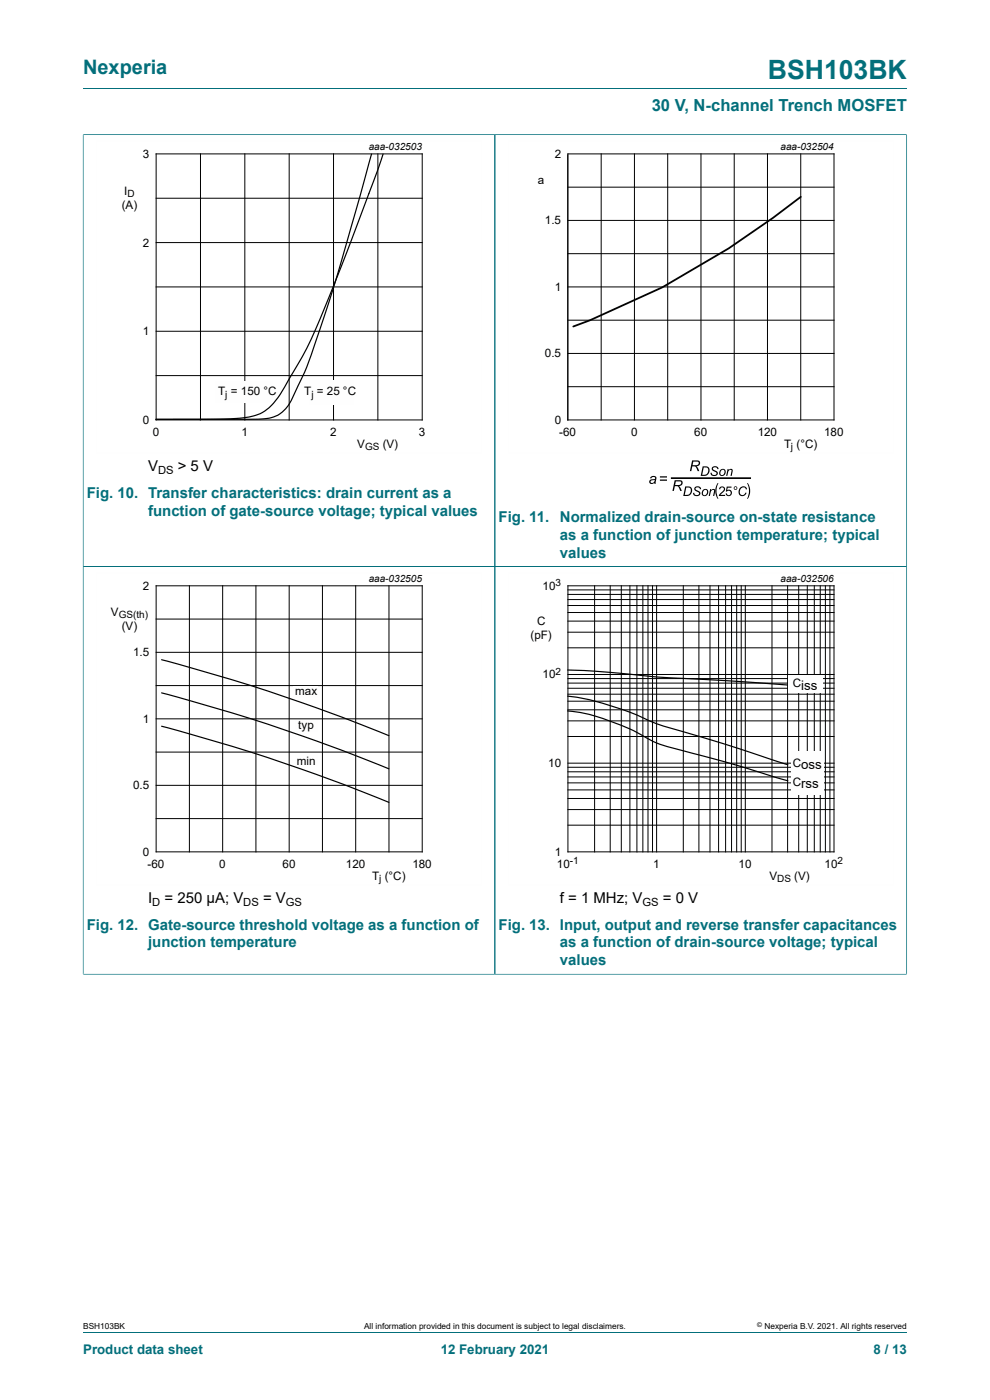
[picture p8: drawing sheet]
<svg xmlns="http://www.w3.org/2000/svg" width="210mm" height="297mm" viewBox="0 0 210 297" stroke-linecap="round" stroke-linejoin="round" font-family="sans-serif">
<path d="M17.6 18.8h174.8M17.6 28.5v91.7h87.4v-91.6h-87.4" fill="none" stroke="#036f7b" stroke-width=".21"/>
<path d="M33.1 32.6h56.5v56.5h-56.5zM42.5 32.6v56.5M51.9 32.6v56.5M61.3 32.6v56.5M70.7 32.6v56.5M80.2 32.6v56.5M33.1 42.1h56.5M33.1 51.5h56.5M33.1 60.9h56.5M33.1 70.3h56.5M33.1 79.7h56.5" fill="none" stroke="#000" stroke-width=".21"/>
<path d="M102.3 29.8h-81.9v66.3h81.9" fill="none" stroke="#fefefe" stroke-width=".21"/>
<path d="M78.8 32.7l-7.1 25.3-4 12.4a72.2 72.2 0 0 1-6.8 15.9 7.6 7.6 0 0 1-6.7 2.6l-21.1 .1 14.7-.1a19.5 19.5 0 0 0 7.9-1.4 15.4 15.4 0 0 0 5.3-6.5l.6-1.1a104.2 104.2 0 0 0 9.1-19.2l8.9-23.3 1.7-4.7" fill="none" stroke="#010203" stroke-width=".25"/>
<g fill="#fefefe">
<path d="M65.6 80.8h9.5v5.1h-9.5z" fill-rule="evenodd"/>
<path d="M45.6 80.9h12.1v4.5h-12.1z" fill-rule="evenodd"/>
</g>
<path d="M192.3 28.5v91.7h-174.7v86.5M192.4 28.6h-87.4v178.1h-87.4" fill="none" stroke="#036f7b" stroke-width=".21"/>
<path d="M189.6 29.8h-81.8v66.3h81.8M102.3 121.5h-81.9v66.3h81.9" fill="none" stroke="#fefefe" stroke-width=".21"/>
<g fill="none" stroke="#000" stroke-width=".21">
<path d="M120.5 32.6h56.4v56.5h-56.4zM120.5 39.7h56.4M127.5 32.6v56.5M134.6 32.6v56.5M141.6 32.6v56.5M148.7 32.6v56.5M155.7 32.6v56.5M162.8 32.6v56.5M169.9 32.6v56.5M120.5 53.8h56.4M120.5 46.8h56.4M120.5 75h56.4"/>
<path d="M120.5 67.9h56.4M120.5 60.9h56.4M120.5 82h56.4M33.1 124.3h56.5v56.4h-56.5zM33.1 138.4h56.5M33.1 131.3h56.5M40.2 124.3v56.4M47.2 124.3v56.4M54.3 124.3v56.4M61.3 124.3v56.4M68.4 124.3v56.4M75.5 124.3v56.4"/>
<path d="M82.5 124.3v56.4M33.1 159.6h56.5M33.1 152.5h56.5M33.1 145.4h56.5M33.1 173.7h56.5M33.1 166.6h56.5"/>
</g>
<path d="M120.4 32.8v56.4" fill="none" stroke="#010203" stroke-width=".21"/>
<path d="M169.9 41.8l-5.9 4.4-9.4 6.5-14.2 8.3-15.3 6.9-3.5 1.4" fill="none" stroke="#010203" stroke-width=".38"/>
<g fill="#000">
<path d="M147.5 103.3a.75 .75 0 0 1 1.2 .5l-.3-.1a.45 .45 0 0 0-.4-.3 .45 .45 0 0 0-.4 .4l.1 .1a.75 .75 0 0 1 .8 1.1 .82 .82 0 0 1-.9 .2 .82 .82 0 0 1-.6-.6l.3-.1a.48 .48 0 0 0 .5 .5 .48 .48 0 0 0 .4-.5 1.05 1.05 0 0 1-.9-.9zM150.6 103.8h.3l-.1 .2a.47 .47 0 0 1 .6-.3 .47 .47 0 0 1 .3 .6l-.2 .9h-.2l.2-1.2a.49 .49 0 0 0-.6 0 .49 .49 0 0 0-.2 .5l-.1 .7h-.3zM151.2 99a.75 .75 0 0 1 1.2 .5h-.3a.45 .45 0 0 0-.4-.4 .45 .45 0 0 0-.4 .5l.1 .1a.75 .75 0 0 1 .8 1 .82 .82 0 0 1-.9 .3 .82 .82 0 0 1-.6-.7h.3a.48 .48 0 0 0 .5 .5 .48 .48 0 0 0 .4-.6 1.05 1.05 0 0 1-.9-.9zM152.2 102.5h.2l-.3 .7a3.6 3.6 0 0 0 .3 2.6h-.2a3.1 3.1 0 0 1 0-3.3zM154.3 99.5h.3l-.1 .3a.47 .47 0 0 1 .6-.4 .47 .47 0 0 1 .3 .7l-.2 .9h-.2l.2-1.2a.49 .49 0 0 0-.6 0 .49 .49 0 0 0-.2 .5l-.1 .7h-.3zM157 103.5a.83 .83 0 0 1 .8-.3 .83 .83 0 0 1 .7 .6h-.3a.7 .7 0 0 0-.9-.3 .7 .7 0 0 0-.4 .9 .59 .59 0 0 0 .6 .6 .59 .59 0 0 0 .6-.5h.3a.92 .92 0 0 1-1.4 .6 .92 .92 0 0 1-.2-1.4zM158.5 102.5h.1a3.1 3.1 0 0 1 0 3.3h-.1a3.6 3.6 0 0 0 0-3.3z"/>
<path d="M146.8 97.7h1a.64 .64 0 0 1 .7 .6 .64 .64 0 0 1-.8 .6l.6 1h-.3l-.2-.4a.71 .71 0 0 0-.9-.6l-.3 1h-.3zM147.1 97.9l-.2 .8a1.02 1.02 0 0 0 1.3-.4l-.1-.3z"/>
<path d="M138 101.2a.65 .65 0 0 1 .8-.2 .65 .65 0 0 1 .4 .7l-.1 .9h-.3v-.2a.54 .54 0 0 1-.9 .2 .54 .54 0 0 1 .2-.9l.8-.1a.39 .39 0 0 0-.3-.5 .39 .39 0 0 0-.4 .4h-.3zM138 102a.38 .38 0 0 0 .3 .5 .38 .38 0 0 0 .5-.3l.1-.4z"/>
<path d="M140 101h1.5v.3h-1.5zM140 101.7h1.5v.3h-1.5z"/>
<path d="M143.1 101.9h1a.64 .64 0 0 1 .7 .6 .64 .64 0 0 1-.8 .6l.6 1h-.3l-.2-.4a.71 .71 0 0 0-1-.6l-.2 1h-.3zM143.4 102.1l-.2 .8a1.02 1.02 0 0 0 1.3-.4l-.1-.3z"/>
<path d="M145.3 103.2h.7a1.01 1.01 0 0 1 .8 1 1.01 1.01 0 0 1-.8 1h-1.1zM145.6 103.4l-.4 1.6a.93 .93 0 0 0 1.2-.4 .93 .93 0 0 0-.2-1.1z"/>
<path d="M149.1 98.9h.6a1.01 1.01 0 0 1 .8 1 1.01 1.01 0 0 1-.8 1l-1.1 .1zM149.3 99.2l-.3 1.5a.93 .93 0 0 0 1.1-.3 .93 .93 0 0 0-.2-1.2z"/>
<path d="M149.1 104a.73 .73 0 0 1 1.1 .2 .73 .73 0 0 1-.5 1 .7 .7 0 0 1-.9-.4 .7 .7 0 0 1 .3-.8zM149.3 104a.5 .5 0 0 0-.3 .7 .5 .5 0 0 0 .7 .3l.1-.1a.47 .47 0 0 0 .2-.7 .47 .47 0 0 0-.7-.2z"/>
<path d="M152.8 99.7a.73 .73 0 0 1 1.1 .3 .73 .73 0 0 1-.5 1 .7 .7 0 0 1-.9-.4 .7 .7 0 0 1 .3-.9zM153 99.8a.5 .5 0 0 0-.3 .6 .5 .5 0 0 0 .7 .3l.1-.1a.47 .47 0 0 0 .2-.7 .47 .47 0 0 0-.7-.1z"/>
<path d="M152.7 103.3a.66 .66 0 0 1 1 .2 .66 .66 0 0 1-.3 1l-.6 .5h1v.2h-1.3l.3-.5a1.11 1.11 0 0 0 .7-1.2l-.5-.1-.2 .4h-.3zM154.2 103.2h1v.3h-.8l-.1 .5a.67 .67 0 0 1 .9 .3 .67 .67 0 0 1-.4 .9 .67 .67 0 0 1-.9-.5h.3a.45 .45 0 0 0 .6 .2 .45 .45 0 0 0 .1-.7 .45 .45 0 0 0-.6 0l-.3 .1z"/>
<path d="M155.6 103.5a.4 .4 0 0 1 .8 0 .4 .4 0 0 1-.8 0zM155.8 103.5a.25 .25 0 0 0 .5 0 .25 .25 0 0 0-.5 0z"/>
</g>
<path d="M142.5 101.4h16.6" fill="none" stroke="#000" stroke-width=".35"/>
<path d="M34.3 140l5.4 1.4a386.9 386.9 0 0 1 42.8 14.7M34.3 147l5.4 1.5a387.2 387.2 0 0 1 42.8 14.6M34.3 154.1l5.4 1.4a386.9 386.9 0 0 1 42.8 14.7" fill="none" stroke="#010203" stroke-width=".25"/>
<g fill="#fefefe">
<path d="M62.6 160.1h4.7v2.3h-4.7z" fill-rule="evenodd"/>
<path d="M62.3 145.6h5.2v2.4h-5.2z" fill-rule="evenodd"/>
<path d="M62.7 152.7h4.6v2.5h-4.6z" fill-rule="evenodd"/>
</g>
<path d="M192.4 206.7h-87.4v-86.5h87.3v86.5" fill="none" stroke="#036f7b" stroke-width=".21"/>
<path d="M189.6 121.5h-81.8v66.3h81.8" fill="none" stroke="#fefefe" stroke-width=".21"/>
<g fill="none" stroke="#000" stroke-width=".21">
<path d="M120.5 124.3h56.4v56.4h-56.4zM120.5 137.4h56.4M120.5 134.1h56.4M120.5 131.8h56.4M120.5 129.9h56.4M120.5 128.5h56.4M120.5 127.2h56.4M120.5 126.1h56.4M120.5 125.1h56.4M126.1 124.3v56.4M129.4 124.3v56.4M131.8 124.3v56.4"/>
<path d="M133.6 124.3v56.4M135.1 124.3v56.4M136.4 124.3v56.4M137.5 124.3v56.4M138.4 124.3v56.4M139.3 124.3v56.4M144.9 124.3v56.4M148.3 124.3v56.4M150.6 124.3v56.4M152.4 124.3v56.4M153.9 124.3v56.4M155.2 124.3v56.4"/>
<path d="M156.3 124.3v56.4M157.2 124.3v56.4M158.1 124.3v56.4M163.8 124.3v56.4M167.1 124.3v56.4M169.4 124.3v56.4M171.2 124.3v56.4M172.7 124.3v56.4M174 124.3v56.4M175.1 124.3v56.4M176 124.3v56.4M120.5 156.2h56.4"/>
<path d="M120.5 152.9h56.4M120.5 150.6h56.4M120.5 148.8h56.4M120.5 147.3h56.4M120.5 146h56.4M120.5 144.9h56.4M120.5 144h56.4M120.5 143.1h56.4M120.5 175.1h56.4M120.5 171.7h56.4M120.5 169.4h56.4M120.5 167.6h56.4"/>
<path d="M120.5 166.1h56.4M120.5 164.8h56.4M120.5 163.7h56.4M120.5 162.8h56.4M120.5 161.9h56.4"/>
</g>
<path d="M120.4 142.1l7.3 .4 12.3 1.2 15.4 .8 11.7 .8M120.4 150.8a44.2 44.2 0 0 1 16.8 5.8 35.4 35.4 0 0 0 9.1 3l8.6 2.3 12.2 3.7M120.4 147.7a63.9 63.9 0 0 1 18.9 5.8l14.6 4.4 13.2 4.3" fill="none" stroke="#010203" stroke-width=".25"/>
<g fill="#fefefe">
<path d="M167.3 143.2h7.3v3.7h-7.3z" fill-rule="evenodd"/>
<path d="M167.8 159.5h7v9.2h-7z" fill-rule="evenodd"/>
</g>
<path d="M17.6 28.6v178M17.7 28.6h174.6M105 28.6v178M192.3 28.6v178M17.7 120.2h174.6M17.7 206.7h174.6M17.6 282.6h174.8" fill="none" stroke="#036f7b" stroke-width=".21"/>
<text font-size="5.6" fill="#036f7b" x="162.9" y="16.8">BSH103BK</text>
<text font-size="4.2" fill="#036f7b" x="17.6" y="15.6">Nexperia</text>
<text font-size="3.5" fill="#036f7b" x="138.2" y="23.7">30 V, N-channel Trench MOSFET</text>
<g font-size="3.2">
<text x="31.4" y="100">V</text>
<text x="37.7" y="100">&gt; 5 V</text>
<text x="31.4" y="191.6">I</text>
<text x="34.9" y="191.6">= 250 µA; V</text>
<text x="55.8" y="191.6">= V</text>
<text x="118.8" y="191.6">f = 1 MHz; V</text>
<text x="140.6" y="191.6">= 0 V</text>
</g>
<g font-size="3.2" fill="#036f7b">
<text x="18.4" y="105.6">Fig. 10. Transfer characteristics: drain current as a</text>
<text x="31.4" y="109.4">function of gate-source voltage; typical values</text>
<text x="105.8" y="110.7">Fig. 11.</text>
<text x="118.8" y="110.7">Normalized drain-source on-state resistance</text>
<text x="118.8" y="114.5">as a function of junction temperature; typical</text>
<text x="118.8" y="118.3">values</text>
<text x="18.4" y="197.2">Fig. 12. Gate-source threshold voltage as a function of</text>
<text x="105.8" y="197.2">Fig. 13. Input, output and reverse transfer capacitances</text>
<text x="31.4" y="201">junction temperature</text>
<text x="118.8" y="201">as a function of drain-source voltage; typical</text>
<text x="118.8" y="204.8">values</text>
</g>
<g font-size="2.8">
<text x="169.9" y="146.3">iss</text>
<text x="169.9" y="163.2">oss</text>
<text x="169.9" y="167.2">rss</text>
</g>
<g font-size="2.8" fill="#036f7b">
<text x="17.6" y="287.2">Product data sheet</text>
<text x="93.5" y="287.2">12 February 2021</text>
<text x="185.3" y="287.2">8 / 13</text>
</g>
<g font-size="2.5">
<text x="30.3" y="33.4">3</text>
<text x="117.7" y="33.4">2</text>
<text x="26.3" y="41.4">I</text>
<text x="114.1" y="39">a</text>
<text x="25.8" y="44.3">(A)</text>
<text x="115.6" y="47.5">1.5</text>
<text x="30.3" y="52.3">2</text>
<text x="117.7" y="61.7">1</text>
<text x="30.3" y="71.1">1</text>
<text x="115.6" y="75.8">0.5</text>
<text x="46.3" y="83.9">T = 1</text>
<text x="52.5" y="83.9">50 °C</text>
<text x="64.6" y="83.9">T</text>
<text x="67.2" y="83.9">= 25 °C</text>
<text x="30.3" y="89.9">0</text>
<text x="117.7" y="89.9">0</text>
<text x="32.4" y="92.4">0</text>
<text x="51.2" y="92.4">1</text>
<text x="70" y="92.4">2</text>
<text x="75.8" y="95">V</text>
<text x="81.2" y="95">(V)</text>
<text x="88.9" y="92.4">3</text>
<text x="118.6" y="92.4">-60</text>
<text x="133.9" y="92.4">0</text>
<text x="147.3" y="92.4">60</text>
<text x="160.7" y="92.4">120</text>
<text x="166.3" y="95">T (°C)</text>
<text x="174.8" y="92.4">180</text>
<text x="30.3" y="125.1">2</text>
<text x="115.1" y="125.1">10</text>
<text x="23.5" y="130.7">V</text>
<text x="25.8" y="133.6">(V)</text>
<text x="112.5" y="135.6">(pF)</text>
<text x="113.9" y="132.6">C</text>
<text x="28.2" y="139.2">1.5</text>
<text x="115.1" y="143.9">10</text>
<text x="62.6" y="147.4">max</text>
<text x="168.2" y="145.8">C</text>
<text x="30.3" y="153.3">1</text>
<text x="63.3" y="154.6">typ</text>
<text x="28.2" y="167.4">0.5</text>
<text x="63" y="162.2">min</text>
<text x="116.3" y="162.7">10</text>
<text x="168.2" y="162.7">C</text>
<text x="168.2" y="166.7">C</text>
<text x="30.3" y="181.5">0</text>
<text x="31.3" y="184.1">-60</text>
<text x="46.5" y="184.1">0</text>
<text x="59.9" y="184.1">60</text>
<text x="73.4" y="184.1">120</text>
<text x="87.5" y="184.1">180</text>
<text x="117.7" y="181.5">1</text>
<text x="118.1" y="184.1">10</text>
<text x="138.6" y="184.1">1</text>
<text x="156.7" y="184.1">10</text>
<text x="174.9" y="184.1">10</text>
<text x="79" y="186.6">T (°C)</text>
<text x="163.2" y="186.6">V</text>
<text x="168.5" y="186.6">(V)</text>
</g>
<g font-size="2.4">
<text x="33.5" y="100.6">DS</text>
<text x="32.3" y="192.2">D</text>
<text x="51.6" y="192.2">DS</text>
<text x="60.6" y="192.2">GS</text>
<text x="136.3" y="192.2">GS</text>
</g>
<g font-size="2.1">
<text x="78.2" y="31.8">aaa-032503</text>
<text x="165.6" y="31.8">aaa-032504</text>
<text x="27" y="41.9">D</text>
<text x="47.8" y="84.4">j</text>
<text x="66.1" y="84.4">j</text>
<text x="77.4" y="95.5">GS</text>
<text x="167.8" y="95.5">j</text>
<text x="78.2" y="123.4">aaa-032505</text>
<text x="117.9" y="124.4">3</text>
<text x="165.6" y="123.4">aaa-032506</text>
<text x="25.2" y="131.1">GS(th)</text>
<text x="117.9" y="143.2">2</text>
<text x="120.8" y="183.3">-1</text>
<text x="177.7" y="183.3">2</text>
<text x="80.4" y="187.1">j</text>
<text x="164.9" y="187.1">DS</text>
</g>
<g font-size="1.8">
<text x="17.6" y="282">BSH103BK</text>
<text x="77.2" y="282">All information provided in this document is subject to legal disclaimers.</text>
<text x="162.2" y="282">Nexperia B.V. 2021. All rights reserved</text>
</g>
<text font-size="1.4" x="160.6" y="281.6">©</text>
</svg>
